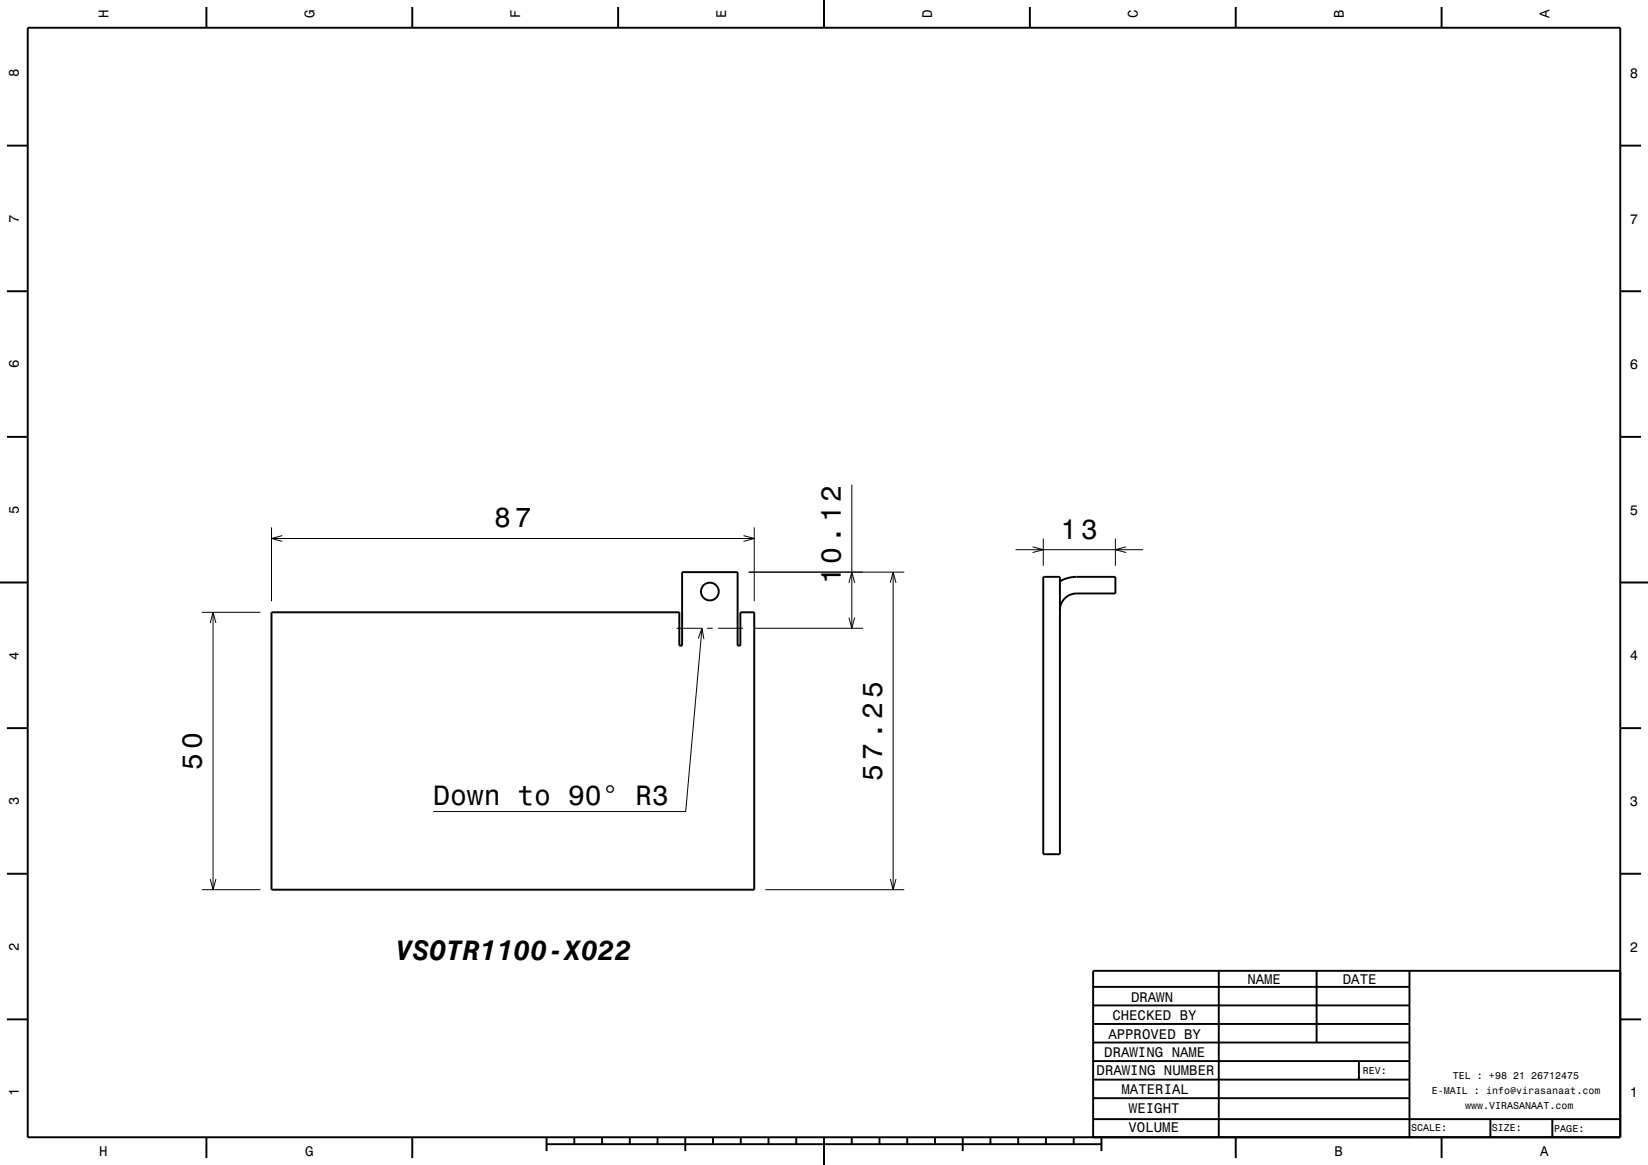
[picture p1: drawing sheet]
<svg xmlns="http://www.w3.org/2000/svg" width="297mm" height="210mm" viewBox="0 0 297 210" stroke-linecap="round" stroke-linejoin="round" font-family="sans-serif">
<g fill="none" stroke="#000" stroke-width=".18">
<path d="M48.9 95.1v13.3M48.9 97.1h87M50.9 96.6l-2 .5 2 .5M134 96.6l1.9 .5-1.9 .5M135.9 95.1v13.3M153.5 87.4v25.9M183 99.1h23M186.1 98.6l1.9 .5-1.9 .5M188 97.1v4.9M201 97.1v4.9M202.9 98.6l-1.9 .5 1.9 .5M36.4 110.4h10.5"/>
<path d="M37.9 112.3l.5-1.9 .5 1.9M38.4 110.4v50M121.9 113.3h4.5M125.8 115.1l.7-1.8 .4 1.9M126.5 113.3l-2.9 33h-45.5M127.4 113.3h1M129.4 113.3h4.5M134.9 103.1h28.1M135.9 113.3h19.6M153 111.3l.5 2 .5-2M153 105.1l.5-2 .5 2M160.4 105.1l.6-2 .5 2"/>
<path d="M161 103.1v57.3M37.9 158.4l.5 2 .5-2M160.4 158.4l.6 2 .5-2M36.4 160.4h10.5M137.9 160.4h25.1"/>
</g>
<g fill="none" stroke="#000" stroke-width=".35">
<path d="M5 5h287v200h-287zM37.2 1.3v3.7M74.3 1.3v3.7M111.4 1.3v3.7M148.5 0v5M185.6 1.3v3.7M222.7 1.3v3.7M259.8 1.3v3.7M1.2 26.3h3.8M292 26.3h3.8M1.2 52.5h3.8M292 52.5h3.8"/>
<path d="M1.2 78.8h3.8M292 78.8h3.8M0 105h5M48.9 110.4h73.5v6h.5v-13.3h10v13.3h.5v-6h2.5v50h-87zM188 104h3v50h-3zM191 104.8l1.3-.6 1.2-.2h7.5v3h-7a3 3 0 0 0-3 3M292 105h5M1.2 131.3h3.8M292 131.3h3.8M1.2 157.5h3.8M292 157.5h3.8M197 177.9h57"/>
<path d="M219.6 174.9v30M237.3 175v12.9M254 175v30M292 175h-95v30M1.2 183.8h3.8M197 181.2h57M197 184.6h57M197 187.9h57M197 191.3h57M197 194.6h57M197 198h57M244.9 191.3v3.3"/>
<path d="M292 183.8h3.8M37.2 205v3.8M74.3 205v3.8M98.5 206.3h100M98.5 205v2.5M103.5 205v1.3M108.5 205v1.3M113.5 205v1.3M118.5 205v1.3M123.5 205v2.5M128.5 205v1.3M133.5 205v1.3"/>
<path d="M138.5 205v1.3M143.5 205v1.3M148.5 205v5M153.5 205v1.3M158.5 205v1.3M163.5 205v1.3M168.5 205v1.3M173.5 205v2.5M178.5 205v1.3M183.5 205v1.3M188.5 205v1.3M193.5 205v1.3"/>
<path d="M197 201.7h95M198.5 205v2.5M222.7 205v3.8M259.8 205v3.8M268.6 201.7v3.3M279.8 201.8v3.2"/>
<circle cx="127.9" cy="106.6" r="1.6"/>
</g>
<g font-size="5">
<text x="89" y="95.1">87</text>
<text x="191.1" y="97.1">13</text>
<text x="151.5" y="105.3" transform="rotate(-90 151.5 105.3)">10.12</text>
<text x="36.4" y="138.8" transform="rotate(-90 36.4 138.8)">50</text>
<text x="159" y="140.7" transform="rotate(-90 159 140.7)">57.25</text>
<text x="78.1" y="145.1">Down to 90° R3</text>
<text x="71.3" y="173.1">VSOTR1100-X022</text>
</g>
<g font-size="2.5">
<text x="19.6" y="3.3" transform="rotate(-90 19.6 3.3)">H</text>
<text x="56.7" y="3.3" transform="rotate(-90 56.7 3.3)">G</text>
<text x="93.8" y="3.3" transform="rotate(-90 93.8 3.3)">F</text>
<text x="130.9" y="3.3" transform="rotate(-90 130.9 3.3)">E</text>
<text x="168" y="3.3" transform="rotate(-90 168 3.3)">D</text>
<text x="205.1" y="3.3" transform="rotate(-90 205.1 3.3)">C</text>
<text x="242.2" y="3.3" transform="rotate(-90 242.2 3.3)">B</text>
<text x="279.3" y="3.3" transform="rotate(-90 279.3 3.3)">A</text>
<text x="3.4" y="13.9" transform="rotate(-90 3.4 13.9)">8</text>
<text x="293.7" y="14">8</text>
<text x="3.4" y="40.1" transform="rotate(-90 3.4 40.1)">7</text>
<text x="293.7" y="40.3">7</text>
<text x="3.4" y="66.4" transform="rotate(-90 3.4 66.4)">6</text>
<text x="293.7" y="66.5">6</text>
<text x="3.4" y="92.6" transform="rotate(-90 3.4 92.6)">5</text>
<text x="293.7" y="92.8">5</text>
<text x="3.4" y="118.9" transform="rotate(-90 3.4 118.9)">4</text>
<text x="293.7" y="119">4</text>
<text x="3.4" y="145.1" transform="rotate(-90 3.4 145.1)">3</text>
<text x="293.7" y="145.3">3</text>
<text x="3.4" y="171.4" transform="rotate(-90 3.4 171.4)">2</text>
<text x="293.7" y="171.5">2</text>
<text x="224.8" y="177.3">NAME</text>
<text x="242" y="177.3">DATE</text>
<text x="200.5" y="183.9">CHECKED BY</text>
<text x="203.8" y="180.5">DRAWN</text>
<text x="199" y="190.6">DRAWING NAME</text>
<text x="199.7" y="187.2">APPROVED BY</text>
<text x="3.4" y="197.6" transform="rotate(-90 3.4 197.6)">1</text>
<text x="197.6" y="193.8">DRAWING NUMBER</text>
<text x="202.1" y="197.2">MATERIAL</text>
<text x="293.7" y="197.8">1</text>
<text x="203.5" y="200.6">WEIGHT</text>
<text x="17.9" y="208.4">H</text>
<text x="55" y="208.4">G</text>
<text x="203.4" y="204.1">VOLUME</text>
<text x="240.5" y="208.4">B</text>
<text x="277.6" y="208.4">A</text>
</g>
<g font-size="1.8">
<text x="245.6" y="193.6">REV:</text>
<text x="258" y="197.2">E-MAIL : info@virasanaat.com</text>
<text x="261.8" y="194.6">TEL : +98 21 26712475</text>
<text x="254.3" y="203.9">SCALE:</text>
<text x="264" y="199.9">www.VIRASANAAT.com</text>
<text x="268.8" y="203.9">SIZE:</text>
<text x="280.1" y="204">PAGE:</text>
</g>
</svg>
